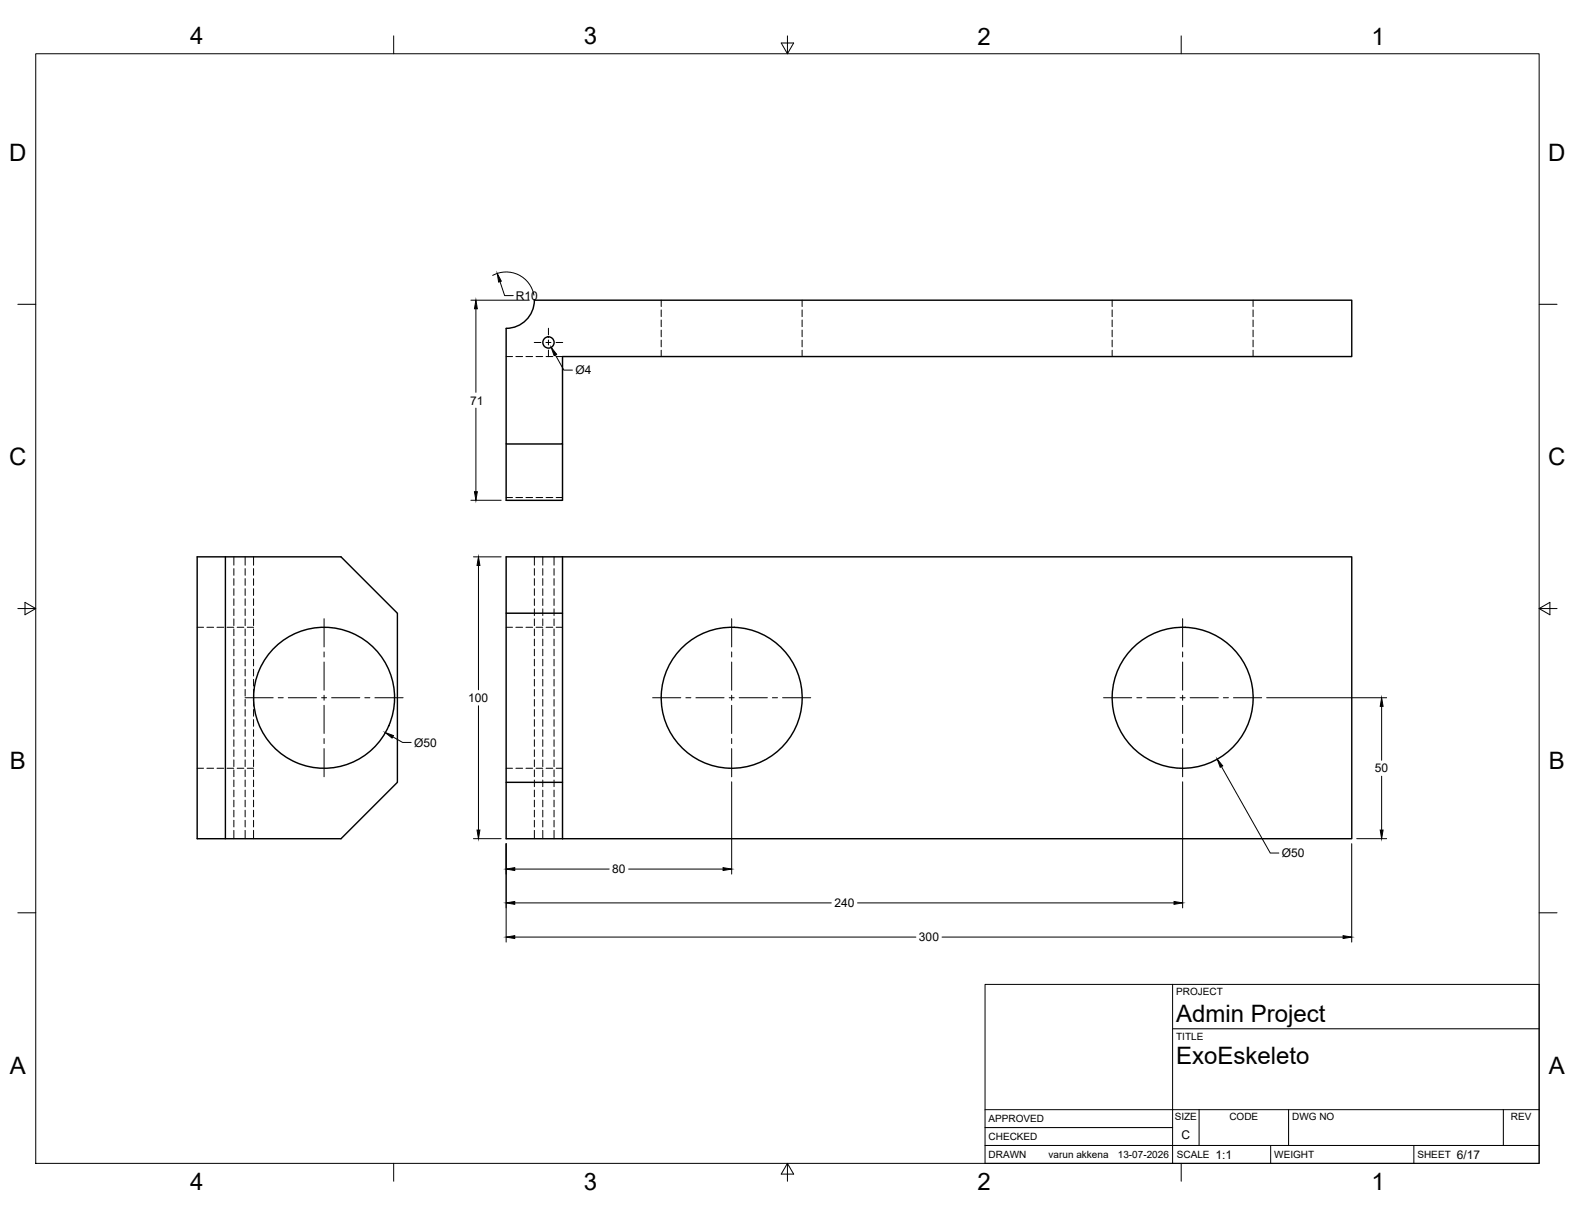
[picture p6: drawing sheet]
<svg xmlns="http://www.w3.org/2000/svg" width="559mm" height="432mm" viewBox="0 0 559 432" stroke-linecap="round" stroke-linejoin="round" font-family="sans-serif">
<!-- layer: Visible -->
<g fill="none" stroke="#000" stroke-width=".51">
<path d="M179.6 116.5a10 10 0 0 0 10-10h290v20h-280v31h-20v-41M179.6 157.5v20h20v-20M70 197.6h51l20 20v60l-20 20h-51zM80 197.6v100M199.6 197.6h280v100h-280M199.6 197.6h-20v100h20M199.6 197.6v100M179.6 217.6h20M179.6 277.6h20"/>
<circle cx="194.6" cy="121.5" r="2"/>
<circle cx="115" cy="247.6" r="25"/>
<circle cx="259.6" cy="247.6" r="25"/>
<circle cx="419.6" cy="247.6" r="25"/>
</g>
<!-- layer: Hidden -->
<g fill="none" stroke="#000" stroke-width=".35">
<path d="M234.6 106.5v2.3M234.6 110v2.4M234.6 113.5v2.4M234.6 117.1v2.4M284.6 106.5v2.3M284.6 110v2.4M284.6 113.5v2.4M284.6 117.1v2.4M394.6 106.5v2.3M394.6 110v2.4M394.6 113.5v2.4M394.6 117.1v2.4"/>
<path d="M444.6 106.5v2.3M444.6 110v2.4M444.6 113.5v2.4M444.6 117.1v2.4M179.6 126.5h2.2M183 126.5h2.4M186.6 126.5h2.4M190.2 126.5h2.4M193.7 126.5h2.4M197.3 126.5h2.3M234.6 120.7v2.4M234.6 124.2v2.3"/>
<path d="M284.6 120.7v2.4M284.6 124.2v2.3M394.6 120.7v2.4M394.6 124.2v2.3M444.6 120.7v2.4M444.6 124.2v2.3M179.6 176.5h2.2M183 176.5h2.4M186.6 176.5h2.4M190.2 176.5h2.4M193.7 176.5h2.4M197.3 176.5h2.3"/>
<path d="M83 197.6v2.9M87 197.6v2.9M90 197.6v3M189.6 197.6v2.9M192.6 197.6v2.9M196.6 197.6v2.9M83 201.7v2.4M83 205.3v2.4M83 208.9v2.4M83 212.4v2.4M83 216v2.4M83 219.6v2.4"/>
<path d="M87 201.7v2.4M87 205.3v2.4M87 208.9v2.4M87 212.4v2.4M87 216v2.4M87 219.6v2.4M90 201.7v2.4M90 205.3v2.4M90 208.9v2.4M90 212.4v2.4M90 216v2.4M90 219.6v2.4"/>
<path d="M189.6 201.7v2.4M189.6 205.3v2.4M189.6 208.9v2.4M189.6 212.4v2.4M189.6 216v2.4M189.6 219.6v2.4M192.6 201.7v2.4M192.6 205.3v2.4M192.6 208.9v2.4M192.6 212.4v2.4M192.6 216v2.4M192.6 219.6v2.4"/>
<path d="M196.6 201.7v2.4M196.6 205.3v2.4M196.6 208.9v2.4M196.6 212.4v2.4M196.6 216v2.4M196.6 219.6v2.4M70 222.6h2.2M73.4 222.6h2.4M77 222.6h2.4M80.6 222.6h2.3M83 223.2v2.4M83 226.7v2.4"/>
<path d="M83 230.3v2.4M83 233.9v2.4M83 237.4v2.4M84.1 222.6h2.4M87 223.2v2.4M87 226.7v2.4M87 230.3v2.4M87 233.9v2.4M87 237.4v2.4M87.7 222.6h2.3M90 223.2v2.4M90 226.7v2.4"/>
<path d="M90 230.3v2.4M90 233.9v2.4M90 237.4v2.4M179.6 222.6h2.2M183 222.6h2.4M186.6 222.6h2.4M189.6 223.2v2.4M189.6 226.7v2.4M189.6 230.3v2.4M189.6 233.9v2.4M189.6 237.4v2.4M190.2 222.6h2.4"/>
<path d="M192.6 223.2v2.4M192.6 226.7v2.4M192.6 230.3v2.4M192.6 233.9v2.4M192.6 237.4v2.4M193.7 222.6h2.4M196.6 223.2v2.4M196.6 226.7v2.4M196.6 230.3v2.4M196.6 233.9v2.4M196.6 237.4v2.4M197.3 222.6h2.3"/>
<path d="M83 241v2.4M83 244.6v2.4M83 248.2v2.3M83 251.7v2.4M83 255.3v2.4M83 258.9v2.4M87 241v2.4M87 244.6v2.4M87 248.2v2.3M87 251.7v2.4M87 255.3v2.4M87 258.9v2.4"/>
<path d="M90 244.6v5.9M90 241v2.4M90 251.7v2.4M90 255.3v2.4M90 258.9v2.4M189.6 241v2.4M189.6 244.6v2.4M189.6 248.2v2.3M189.6 251.7v2.4M189.6 255.3v2.4M189.6 258.9v2.4M192.6 241v2.4"/>
<path d="M192.6 244.6v2.4M192.6 248.2v2.3M192.6 251.7v2.4M192.6 255.3v2.4M192.6 258.9v2.4M196.6 241v2.4M196.6 244.6v2.4M196.6 248.2v2.3M196.6 251.7v2.4M196.6 255.3v2.4M196.6 258.9v2.4M70 272.6h2.2"/>
<path d="M73.4 272.6h2.4M77 272.6h2.4M80.6 272.6h2.3M83 262.5v2.3M83 266v2.4M83 269.6v2.4M83 273.2v2.4M83 276.8v2.3M84.1 272.6h2.4M87 262.5v2.3M87 266v2.4M87 269.6v2.4"/>
<path d="M87 273.2v2.4M87 276.8v2.3M87.7 272.6h2.3M90 262.5v2.3M90 266v2.4M90 269.6v2.4M90 273.2v2.3M90 276.8v2.3M179.6 272.6h2.2M183 272.6h2.4M186.6 272.6h2.4M189.6 262.5v2.3"/>
<path d="M189.6 266v2.4M189.6 269.6v2.4M189.6 273.2v2.4M189.6 276.8v2.3M190.2 272.6h2.4M192.6 262.5v2.3M192.6 266v2.4M192.6 269.6v2.4M192.6 273.2v2.4M192.6 276.8v2.3M193.7 272.6h2.4M196.6 262.5v2.3"/>
<path d="M196.6 266v2.4M196.6 269.6v2.4M196.6 273.2v2.4M196.6 276.8v2.3M197.3 272.6h2.3M83 280.3v2.4M83 283.9v2.4M83 287.5v2.4M83 291v2.4M83 294.6v3M87 280.3v2.4M87 283.9v2.4"/>
<path d="M87 287.5v2.4M87 291v2.4M87 294.6v3M90 280.3v2.4M90 283.9v2.4M90 287.5v2.3M90 291v2.4M90 294.6v3M189.6 280.3v2.4M189.6 283.9v2.4M189.6 287.5v2.4M189.6 291v2.4"/>
<path d="M189.6 294.6v3M192.6 280.3v2.4M192.6 283.9v2.4M192.6 287.5v2.4M192.6 291v2.4M192.6 294.6v3M196.6 280.3v2.4M196.6 283.9v2.4M196.6 287.5v2.4M196.6 291v2.4M196.6 294.6v3"/>
</g>
<!-- layer: Border -->
<g fill="none" stroke="#000" stroke-width=".35">
<path d="M12.7 19.1h533.4v393.7h-533.4zM139.7 12.7v6.4M277.2 15.3h4.4l-2.2 3.8zM279.4 12.7v6.4M419.1 12.7v6.4M6.3 108h6.4M546.1 108h6.3M6.3 215.9h6.4M8.9 213.7l3.8 2.2-3.8 2.2zM546.1 215.9l3.8 2.2v-4.4l-3.8 2.2h6.3M6.3 323.9h6.4M546.1 323.9h6.3"/>
<path d="M139.7 412.8v6.3M279.4 412.8l2.2 3.8h-4.4zM279.4 412.8v6.3M419.1 412.8v6.3"/>
</g>
<!-- layer: Titleblock -->
<path d="M349.5 349.3h196.6v63.5h-196.6zM416 349.3v63.5M416 365h130.1M349.5 393.7h196.6M425.4 393.7v12.7M457.2 393.7v12.7M533.4 393.7v12.7M349.5 406.4h196.6M349.5 400.1h66.5M450.8 406.4v6.4M501.6 406.4v6.4" fill="none" stroke="#000" stroke-width=".36"/>
<!-- layer: Smart Centers -->
<g fill="none" stroke="#000" stroke-width=".35">
<path d="M194.6 116.5v2.3M189.5 121.5h2.4M193.7 121.5h1.8M194.6 120.6v1.8M194.6 124.2v2.4M197.3 121.5h2.3M115 219.5v10M259.6 219.5v10M419.6 219.5v10M115 231.3v1.8M115 234.9v10M259.6 231.3v1.8"/>
<path d="M259.6 234.9v10M419.6 231.3v1.8M419.6 234.9v10M86.9 247.6h10M98.7 247.6h1.8M102.3 247.6h10M114.1 247.6h1.8M115 246.7v1.8M115 250.3v9.9M117.6 247.6h10.1M129.4 247.6h1.8M133 247.6h10"/>
<path d="M231.5 247.6h10M243.3 247.6h1.8M246.9 247.6h10M258.7 247.6h1.8M259.6 246.7v1.8M259.6 250.3v9.9M262.3 247.6h10M274 247.6h1.8M277.6 247.6h10M391.5 247.6h10M403.3 247.6h1.8M406.9 247.6h10"/>
<path d="M418.7 247.6h1.8M419.6 246.7v1.8M419.6 250.3v9.9M422.3 247.6h10M434 247.6h1.8M437.6 247.6h10M115 262v1.8M115 265.6v10M259.6 262v1.8M259.6 265.6v10M419.6 262v1.8M419.6 265.6v10"/>
</g>
<!-- layer: FD_Dimensions -->
<g fill="none" stroke="#000" stroke-width=".35">
<path d="M174.8 97.7a10 10 0 0 1 14.6 7M177.4 99.9l1.6 5h3.1M167.1 106.5h20.7M168.8 109.6v29.6M197 125.9l3 5.4h3.1M168.8 144.8v29.7M167.1 177.5h10.7M168 197.6h9.8M169.8 200.6v44.2M169.8 250.4v44.1M449.4 247.6h42.6M490.2 250.6v19.1"/>
<path d="M139.4 261.4l3.4 2h3.1M259.6 277.4v32.7M419.6 277.4v44.7M433.4 272l17.3 30.7h3M490.2 275.4v19.1M168 297.6h9.8M179.6 299.3v35M479.6 299.3v35M481.4 297.6h10.6M182.6 308.4h33.5M223 308.4h33.5M182.6 332.5h142.4"/>
<path d="M182.6 320.4h112.3M304.2 320.4h112.3M334.2 332.5h142.3"/>
</g>
<g fill="#000" stroke="#000" stroke-width=".35">
<path d="M176.4 97l1.5 2.8-1 .3zM168.8 106.5l.6 3.1h-1.1zM195.6 123.3l1.9 2.4-.9 .5zM168.3 174.5h1.1l-.6 3zM169.8 197.6l.5 3h-1.1zM490.2 247.6l.5 3h-1zM136.7 259.9l2.9 1.1-.5 .9zM431.9 269.3l1.9 2.4-.9 .5zM169.2 294.5h1.1l-.5 3.1zM489.7 294.5h1l-.5 3.1zM179.6 320.4l3-.6v1.1zM179.6 308.4l3-.6v1.1z"/>
<path d="M256.5 307.8l3.1 .6-3.1 .5zM416.5 319.8l3.1 .6-3.1 .5zM179.6 332.5l3-.5v1zM476.5 332l3.1 .5-3.1 .5z"/>
</g>
<g font-size="8.5">
<text x="67.5" y="15.8">4</text>
<text x="207.2" y="15.7">3</text>
<text x="346.9" y="15.8">2</text>
<text x="486.6" y="15.8">1</text>
<text x="3.3" y="57">D</text>
<text x="549.3" y="57">D</text>
<text x="3.3" y="165">C</text>
<text x="549.3" y="165">C</text>
<text x="3.5" y="272.9">B</text>
<text x="549.6" y="272.9">B</text>
<text x="417.3" y="362.5">Admin Project</text>
<text x="417.3" y="377.5">ExoEskeleto</text>
<text x="3.5" y="380.9">A</text>
<text x="549.6" y="380.9">A</text>
<text x="67.5" y="422.2">4</text>
<text x="207.2" y="422.1">3</text>
<text x="346.9" y="422.2">2</text>
<text x="486.6" y="422.2">1</text>
</g>
<g font-size="4.3">
<text x="183" y="106.4">R10</text>
<text x="204.2" y="132.8">Ø4</text>
<text x="166.8" y="143.5">71</text>
<text x="166.1" y="249.1">100</text>
<text x="147" y="264.9">Ø50</text>
<text x="487.8" y="274.1">50</text>
<text x="454.8" y="304.1">Ø50</text>
<text x="217.2" y="309.9">80</text>
<text x="296.1" y="321.9">240</text>
<text x="326.1" y="334">300</text>
<text x="419.2" y="404.2">C</text>
<text x="431.3" y="411.1">1:1</text>
<text x="516.9" y="411.1">6/17</text>
</g>
<g font-size="3.5">
<text x="417.3" y="353.1">PROJECT</text>
<text x="417.3" y="368.8">TITLE</text>
<text x="350.8" y="398.2">APPROVED</text>
<text x="416.8" y="397.5">SIZE</text>
<text x="436.2" y="397.5">CODE</text>
<text x="458.4" y="397.5">DWG NO</text>
<text x="536.1" y="397.5">REV</text>
<text x="350.8" y="404.5">CHECKED</text>
<text x="350.8" y="410.9">DRAWN</text>
<text x="372" y="410.9">varun akkena</text>
<text x="396.6" y="410.9">13-07-2026</text>
<text x="417.5" y="410.9">SCALE</text>
<text x="452.1" y="410.9">WEIGHT</text>
<text x="502.9" y="410.9">SHEET</text>
</g>
</svg>
